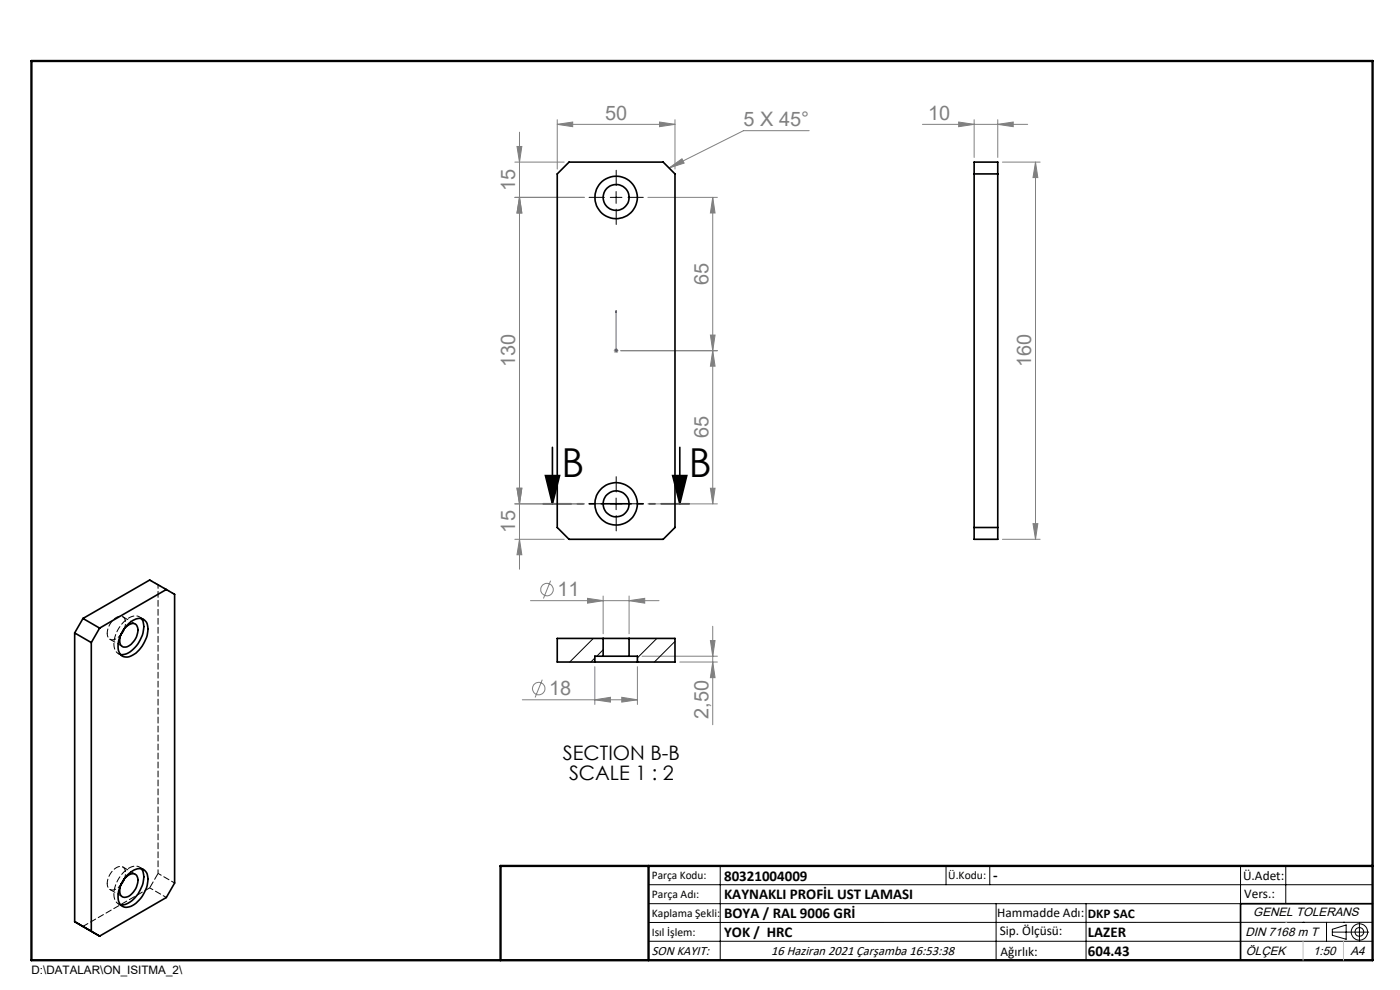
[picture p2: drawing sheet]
<svg xmlns="http://www.w3.org/2000/svg" width="297mm" height="210mm" viewBox="0 0 297 210" stroke-linecap="round" stroke-linejoin="round" font-family="sans-serif">
<g fill="none" stroke="#808080" stroke-width=".21">
<path d="M109.2 34.4h10.5M109.7 31.1h1l-.5 3.3zM110.2 28v92.7M118.2 26.4l3.3-.5v1zM118.2 25.4v10.5M118.2 26.4h25M139.9 25.9l3.3 .5-3.3 .5zM142 35.6l2.7-1.9 .4 .9zM143.2 25.4v10.5M171.7 27.7h-14l-15.7 7.9M195.7 26.4h22.3M203.4 25.9l3.3 .5-3.3 .5z"/>
<path d="M206.7 25.4v8M211.7 26.4l3.2-.5v1zM211.7 25.4v8M212.7 34.4h8M219.7 34.4v80M219.7 34.4l.5 3.3h-1.1zM109.2 41.9h14.8M110.2 41.9l.5 3.3h-1zM137.4 41.9h14.8M151.2 41.9v65M151.2 41.9l.5 3.3h-1zM130.2 74.4h1"/>
<path d="M130.4 74l.7 .7M130.7 73.9v1M131.1 74l-.7 .7M131.7 74.4h20.5M150.7 71.1h1l-.5 3.3zM151.2 74.4l.5 3.3h-1zM109.2 106.9h14.8M109.2 114.4h10.5M109.7 103.6h1l-.5 3.3zM110.2 114.4l.5 3.3h-1zM137.4 106.9h14.8M150.7 103.6h1l-.5 3.3z"/>
<path d="M212.7 114.4h8M219.1 111.1h1.1l-.5 3.3zM112.5 127.4h27.3M116.8 123.2l-1.5 3.8M124.6 126.9l3.4 .5-3.4 .5zM128 126.4v8M133.5 127.4l3.3-.5v1zM133.5 126.4v8M136.2 139.2h16M150.7 135.9h1l-.5 3.3zM151.2 132.8v20.9M110.8 148.4h24.4"/>
<path d="M115 144.2l-1.5 3.7M126.2 148.4l3.3-.5v1zM126.2 141.4v8M131.9 147.9l3.3 .5-3.3 .5zM135.2 141.4v8M144.2 140.4h8M151.2 140.4l.5 3.3h-1z"/>
<circle cx="116" cy="125.1" r="1.32"/>
<circle cx="114.3" cy="146.1" r="1.32"/>
</g>
<path d="M117.2 94.9v12M144.2 94.9v12M115.7 100.9h3l-1.5 6zM142.7 100.9h3l-1.5 6zM291.2 191.7h-28v12" fill="none" stroke="#000" stroke-width=".35"/>
<g fill="none" stroke="#000" stroke-width=".21">
<path d="M129.5 41.9h2.4M130.7 40.6v2.5M129.5 106.9h2.4M130.7 105.6v2.5M137.6 187.7h153.6M137.6 191.7h153.6M137.6 199.7h153.6M152.8 183.7v20M200.7 183.7v4M210 183.7v4M211.3 191.7v12M230.4 191.7v12"/>
<path d="M263.2 183.7v20M272.8 183.7v8M276.4 195.6h.1M281.4 195.6v4.1M282.6 197.7h7.8M282.6 197.1l3-.9v3l-3-.8zM285 195.6h.1M288.4 195.8v3.8M291.2 195.6l-153.6 .1"/>
<circle cx="288.4" cy="197.7" r="1.74"/>
<circle cx="288.4" cy="197.7" r=".93"/>
</g>
<path d="M130.7 74.3v.2zM130.7 65.9v.4v-.4M130.7 74.4h.1M130.7 65.9v8.5" fill="none" stroke="#00f" stroke-width=".21"/>
<path d="M130.7 39.4v-3.3M128.2 41.9h-3.2M130.7 44.4v3.2M133.2 41.9h3.3M128.2 106.9h-3.2M130.7 104.4v-3.3M130.7 109.4v3.2M133.2 106.9h3.3" fill="none" stroke="#000" stroke-width=".21" stroke-dasharray="15.2 1.3 1.3 1.3"/>
<path d="M146.2 106.9h-31" fill="none" stroke="#000" stroke-width=".35" stroke-dasharray="6.3 1.3 1.3 1.3 1.3 1.3" stroke-dashoffset=".4"/>
<path d="M106.2 203.7h185" fill="none" stroke="#000" stroke-width=".25"/>
<path d="M6.7 12.9h284.5v190.8h-284.5zM137.6 183.7v20M291.2 183.7h-185v20" fill="none" stroke="#000" stroke-width=".5"/>
<path d="M272.8 195.6h.1M276.4 199.7v4M285 199.7v4" fill="none" stroke="#c0c0c0" stroke-width=".21"/>
<path d="M142.7 100.9h3l-1.5 6zM115.7 100.9h3l-1.5 6z" fill="#000"/>
<path d="M130.7 74.3v.2zM130.7 65.9v.4z" fill="#00f"/>
<g fill="#808080">
<path d="M139.9 25.9l3.3 .5-3.3 .5zM118.2 26.4l3.3-.5v1zM131.9 147.9l3.3 .5-3.3 .5zM126.2 148.4l3.3-.5v1zM133.5 127.4l3.3-.5v1zM124.6 126.9l3.4 .5-3.4 .5z"/>
<path d="M142 35.6l2.7-1.9 .4 .9zM203.4 25.9l3.3 .5-3.3 .5zM211.7 26.4l3.2-.5v1z"/>
<path d="M150.7 71.1h1l-.5 3.3zM151.2 41.9l.5 3.3h-1zM109.7 103.6h1l-.5 3.3zM110.2 41.9l.5 3.3h-1zM151.2 140.4l.5 3.3h-1zM150.7 135.9h1l-.5 3.3z"/>
<path d="M151.2 74.4l.5 3.3h-1zM150.7 103.6h1l-.5 3.3zM109.7 31.1h1l-.5 3.3zM110.2 41.9l.5 3.3h-1zM109.7 103.6h1l-.5 3.3zM110.2 114.4l.5 3.3h-1zM219.7 34.4l.5 3.3h-1.1zM219.1 111.1h1.1l-.5 3.3z"/>
</g>
<g fill="none" stroke="#000" stroke-width=".35">
<path d="M118.2 36.9l2.5-2.5h20l2.5 2.5v75l-2.5 2.5h-20l-2.5-2.5zM206.7 34.4h5v80h-5zM206.7 36.9h5M206.7 111.9h5M15.8 134.3l3.6 2M17.6 131.2l-1.8 3.1M17.6 131.2l3.5 2M19.4 136.3v61.2M21.1 133.2l-1.7 3.1M26.2 133.6a2.18 2.18 0 0 1 2.6-1.2 2.98 2.98 0 0 1-.7 4 1.56 1.56 0 0 1-2.5 .4 2.96 2.96 0 0 1 .1-2.4M26.4 133.4l-.8 1.2M27.4 132.2a2.43 2.43 0 0 1 3.5-.4 4.1 4.1 0 0 1-.2 4.4 4.9 4.9 0 0 1-4 3.2 1.98 1.98 0 0 1-1.7-2.5 7.3 7.3 0 0 1 2.4-4.7z"/>
<path d="M30 131.2a4.2 4.2 0 0 1-.2 4.5 5.2 5.2 0 0 1-4 3.2l-.2-.1M35.3 125.1l1.7 1v61.2l-1.7 3.1-14.2 8.2-5.3-3.1v-61.2M35.3 125.1l-14.2 8.1M35.3 125.1l-3.6-2.1-14.1 8.2M128 139.2h5.5M128 135.4h5.5M128 135.4h-9.8v5h8M128 139.2h-1.8v1.2M128 135.4v3.8M133.5 135.4h9.7v5h-8M133.5 139.2h1.7v1.2M133.5 135.4v3.8"/>
<path d="M126.2 140.4h9M26.2 186.6a1.96 1.96 0 0 1 2.8-.9 3.5 3.5 0 0 1-1.2 4 1.31 1.31 0 0 1-1.3 .7 1.31 1.31 0 0 1-1.1-1v-1l.3-.9M26.4 186.4l-.8 1.3M27.1 185.6a3.1 3.1 0 0 1 3.3-1.2 2.99 2.99 0 0 1 .8 3.4 6.3 6.3 0 0 1-4.1 4.6 1.8 1.8 0 0 1-2.1-2 6.7 6.7 0 0 1 2.1-4.8zM30 184.3a4.2 4.2 0 0 1-.2 4.4 5 5 0 0 1-4 3.2h-.2"/>
<circle cx="130.7" cy="41.9" r="2.75"/>
<circle cx="130.7" cy="41.9" r="4.5"/>
<circle cx="130.7" cy="106.9" r="4.5"/>
<circle cx="130.7" cy="106.9" r="2.74"/>
</g>
<path d="M30 131.2a2.22 2.22 0 0 0-3.1 .2 6.3 6.3 0 0 0-2.5 6.5l.6 .7 .6 .2M30 184.3a2.22 2.22 0 0 0-3.1 .1 6.3 6.3 0 0 0-2.5 6.5l.6 .8 .6 .2" fill="none" stroke="#000" stroke-width=".21" stroke-dasharray="1.3 .6" stroke-dashoffset=".2"/>
<path d="M25.1 138.6l.9 .6M25.7 134.6a2.01 2.01 0 0 1-2.5 1l-.4-.7-.1-.6M25.7 134.4l.5-.9M30.5 131.4l-.9-.6M33.5 124l3.6 2.1M25.1 191.7l.9 .5M25.7 187.7a2.01 2.01 0 0 1-2.5 .9l-.4-.6-.1-.6M25.7 187.5l.5-.9M30.5 184.4l-.9-.5M31.8 188.3l3.5 2.1M33.5 185.3v-61.3M37.1 187.3l-3.6-2" fill="none" stroke="#000" stroke-width=".21" stroke-dasharray="1.3 .6" stroke-dashoffset=".5"/>
<path d="M22.7 134.3a3.8 3.8 0 0 1 2.9-3.6 1.33 1.33 0 0 1 1 1.9l-.2 .7M22.7 187.4a3.8 3.8 0 0 1 2.9-3.6 1.33 1.33 0 0 1 1 1.9l-.2 .7" fill="none" stroke="#000" stroke-width=".21" stroke-dasharray="1.3 .6" stroke-dashoffset=".3"/>
<path d="M31.8 123l1.7 1" fill="none" stroke="#000" stroke-width=".21" stroke-dasharray="1.3 .6" stroke-dashoffset=".6"/>
<path d="M23.3 135.6l2.7 1.5M28.7 132.4l-2.6-1.6M17.6 196.5l14.2-8.2M23.3 188.7l2.7 1.5M28.7 185.4l-2.6-1.5" fill="none" stroke="#000" stroke-width=".21" stroke-dasharray="1.3 .6" stroke-dashoffset=".1"/>
<path d="M33.5 185.3l-1.7 3" fill="none" stroke="#000" stroke-width=".21" stroke-dasharray="1.3 .6" stroke-dashoffset="-.2"/>
<path d="M125.9 135.4l-5 5M126.2 139.6l-.9 .8M128 137.8l-1.4 1.4M139.3 135.4l-4.1 4.2M143.2 136.1l-4.4 4.3" fill="none" stroke="#000" stroke-width=".21"/>
<g font-size="8.5">
<text x="119.1" y="101.1">B</text>
<text x="146.1" y="101.1">B</text>
</g>
<g font-size="4.2" fill="#808080">
<text x="128.4" y="25.4">50</text>
<text x="157.7" y="26.7">5 X 45°</text>
<text x="196.9" y="25.4">10</text>
<text x="109.3" y="40.5" transform="rotate(-90 109.3 40.5)">15</text>
<text x="150.3" y="60.5" transform="rotate(-90 150.3 60.5)">65</text>
<text x="109.3" y="77.9" transform="rotate(-90 109.3 77.9)">130</text>
<text x="218.7" y="77.9" transform="rotate(-90 218.7 77.9)">160</text>
<text x="150.3" y="93" transform="rotate(-90 150.3 93)">65</text>
<text x="109.3" y="113" transform="rotate(-90 109.3 113)">15</text>
<text x="118.2" y="126.5">11</text>
<text x="116.5" y="147.5">18</text>
<text x="150.3" y="152.5" transform="rotate(-90 150.3 152.5)">2,50</text>
</g>
<g font-size="4.2">
<text x="119.4" y="161.3">SECTION B-B</text>
<text x="120.7" y="165.5">SCALE 1 : 2</text>
</g>
<g font-size="3.2">
<text x="153.6" y="186.8">80321004009</text>
<text x="153.6" y="190.8">KAYNAKLI PROFİL UST LAMASI</text>
<text x="210.7" y="186.6">-</text>
<text x="153.6" y="194.8">BOYA / RAL 9006 GRİ</text>
<text x="153.6" y="198.8">YOK / HRC</text>
<text x="230.8" y="198.7">LAZER</text>
<text x="230.8" y="202.8">604.43</text>
</g>
<g font-size="2.8">
<text x="263.7" y="186.7">Ü.Adet:</text>
<text x="263.9" y="190.5">Vers.:</text>
<text x="211.5" y="194.5">Hammadde Adı:</text>
<text x="230.8" y="194.7">DKP SAC</text>
<text x="138.3" y="202.6">SON KAYIT:</text>
<text x="163.6" y="202.6">16 Haziran 2021 Çarşamba 16:53:38</text>
<text x="212.1" y="198.4">Sip. Ölçüsü:</text>
<text x="212.2" y="202.7">Ağırlık:</text>
</g>
<g font-size="2.6">
<text x="265.9" y="194.4">GENEL TOLERANS</text>
<text x="264.2" y="198.5">DIN 7168 m T</text>
<text x="264.3" y="202.6">ÖLÇEK</text>
<text x="278.5" y="202.6">1:50</text>
<text x="286.5" y="202.6">A4</text>
</g>
<g font-size="2.5">
<text x="138.3" y="186.4">Parça Kodu:</text>
<text x="138.3" y="190.5">Parça Adı:</text>
<text x="201.2" y="186.5">Ü.Kodu:</text>
<text x="138.3" y="194.5">Kaplama Şekli:</text>
<text x="138.3" y="198.6">Isıl İşlem:</text>
<text x="6.7" y="206.7">D:\DATALAR\ON_ISITMA_2\</text>
</g>
</svg>
